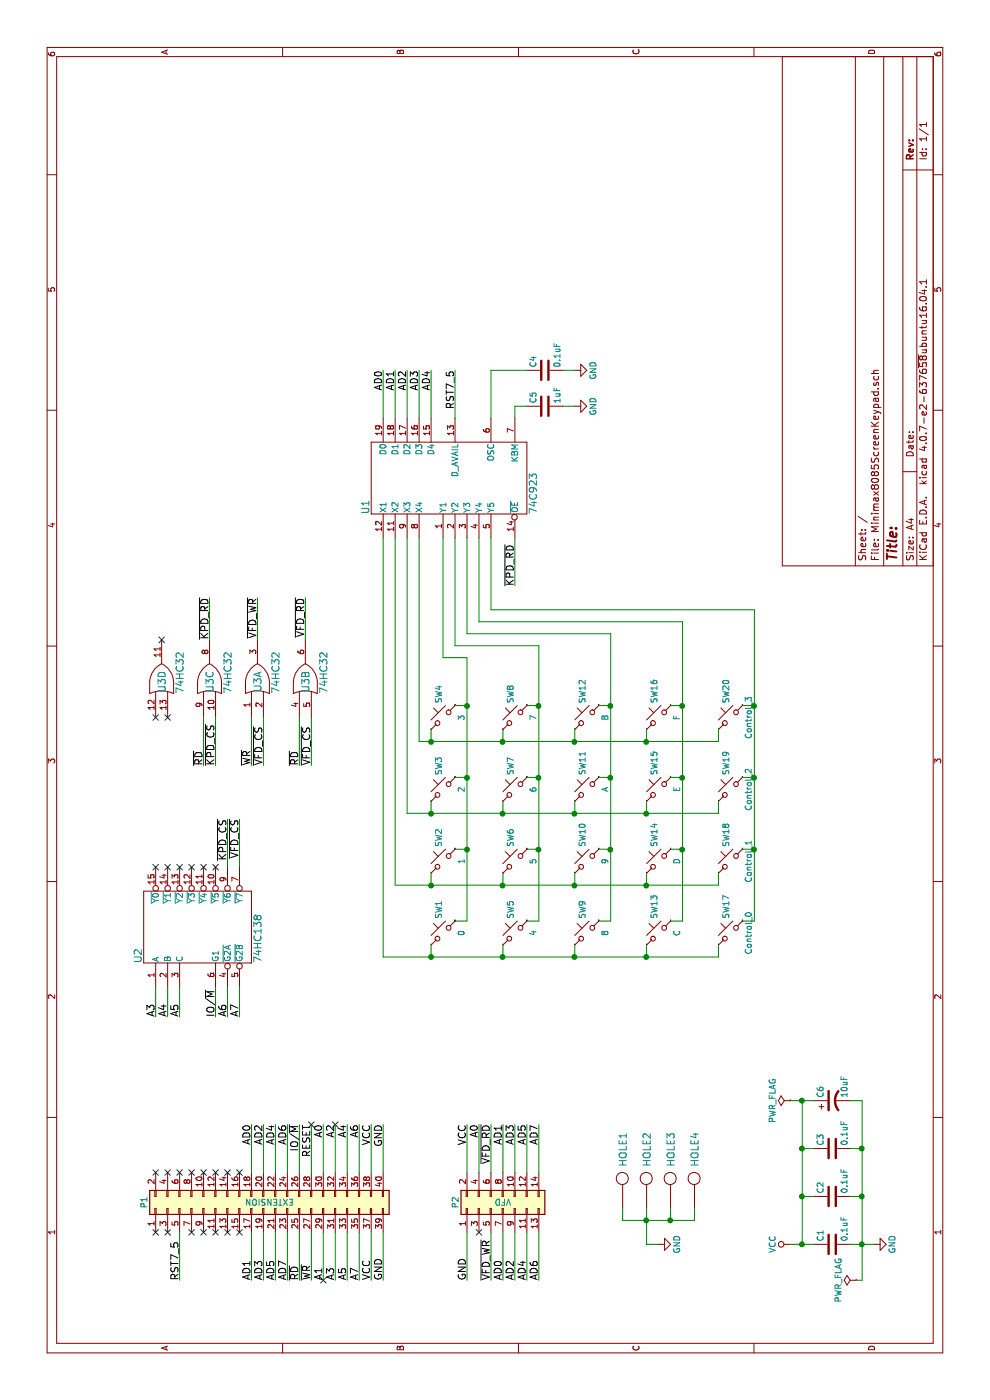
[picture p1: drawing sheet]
EESchema Schematic File Version 2
LIBS:power
LIBS:device
LIBS:switches
LIBS:relays
LIBS:motors
LIBS:transistors
LIBS:conn
LIBS:linear
LIBS:regul
LIBS:cmos4000
LIBS:adc-dac
LIBS:memory
LIBS:xilinx
LIBS:microcontrollers
LIBS:dsp
LIBS:microchip
LIBS:analog_switches
LIBS:motorola
LIBS:texas
LIBS:intel
LIBS:audio
LIBS:interface
LIBS:digital-audio
LIBS:philips
LIBS:display
LIBS:cypress
LIBS:siliconi
LIBS:opto
LIBS:atmel
LIBS:contrib
LIBS:valves
LIBS:my_components
EELAYER 25 0
EELAYER END
$Descr A4 11693 8268
encoding utf-8
Sheet 1 1
Title ""
Date ""
Rev ""
Comp ""
Comment1 ""
Comment2 ""
Comment3 ""
Comment4 ""
$EndDescr
$Comp
L Conn_02x20_Odd_Even P1
U 1 1
P 1600 2200
F 0 "P1" H 1650 3200 50  0000 C CNN
F 1 "EXTENSION" V 1650 2150 50  0000 C CNN
F 2 "My_Components:Conn_Pin_Header_20x2_2.54mm" H 1600 2200 50  0001 C CNN
F 3 "" H 1600 2200 50  0001 C CNN
	1    1600 2200
	1    0    0    -1  
$EndComp
$Comp
L 74LS32 U3
U 1 1
P 6000 2150
F 0 "U3" H 6000 2150 60  0000 C CNN
F 1 "74HC32" H 5900 2000 60  0000 L CNN
F 2 "My_Components:IC_DIP14_300" H 6000 2150 60  0001 C CNN
F 3 "" H 6000 2150 60  0000 C CNN
	1    6000 2150
	1    0    0    -1  
$EndComp
$Comp
L 74LS32 U3
U 2 1
P 6000 2550
F 0 "U3" H 6000 2550 60  0000 C CNN
F 1 "74HC32" H 5900 2400 60  0000 L CNN
F 2 "My_Components:IC_DIP14_300" H 6000 2550 60  0001 C CNN
F 3 "" H 6000 2550 60  0000 C CNN
	2    6000 2550
	1    0    0    -1  
$EndComp
$Comp
L 74LS32 U3
U 3 1
P 6000 1750
F 0 "U3" H 6000 1750 60  0000 C CNN
F 1 "74HC32" H 5900 1600 60  0000 L CNN
F 2 "My_Components:IC_DIP14_300" H 6000 1750 60  0001 C CNN
F 3 "" H 6000 1750 60  0000 C CNN
	3    6000 1750
	1    0    0    -1  
$EndComp
$Comp
L 74LS32 U3
U 4 1
P 6000 1350
F 0 "U3" H 6000 1350 60  0000 C CNN
F 1 "74HC32" H 5900 1200 60  0000 L CNN
F 2 "My_Components:IC_DIP14_300" H 6000 1350 60  0001 C CNN
F 3 "" H 6000 1350 60  0000 C CNN
	4    6000 1350
	1    0    0    -1  
$EndComp
$Comp
L 74LS138 U2
U 1 1
P 3950 1650
F 0 "U2" H 3650 2150 60  0000 L CNN
F 1 "74HC138" H 3650 1150 60  0000 L CNN
F 2 "My_Components:IC_DIP16_300" H 3950 1650 60  0001 C CNN
F 3 "" H 3950 1650 60  0000 C CNN
	1    3950 1650
	1    0    0    -1  
$EndComp
$Comp
L Conn_02x07_Odd_Even P2
U 1 1
P 1600 4200
F 0 "P2" H 1650 4600 50  0000 C CNN
F 1 "VFD" V 1650 4200 50  0000 C CNN
F 2 "My_Components:Conn_Pin_Header_7x2_2.54mm" H 1600 4200 50  0001 C CNN
F 3 "" H 1600 4200 50  0001 C CNN
	1    1600 4200
	1    0    0    -1  
$EndComp
Text Label 2300 3200 2    60   ~ 0
GND
Text Label 1000 3900 0    60   ~ 0
GND
Text Label 2300 3100 2    60   ~ 0
VCC
Text Label 2300 3900 2    60   ~ 0
VCC
Text Label 1000 3200 0    60   ~ 0
GND
Text Label 1000 3100 0    60   ~ 0
VCC
Text Label 2300 2100 2    60   ~ 0
AD0
Text Label 1000 2100 0    60   ~ 0
AD1
Text Label 2300 2200 2    60   ~ 0
AD2
Text Label 2300 2300 2    60   ~ 0
AD4
Text Label 2300 2400 2    60   ~ 0
AD6
Text Label 1000 2200 0    60   ~ 0
AD3
Text Label 1000 2300 0    60   ~ 0
AD5
Text Label 1000 2400 0    60   ~ 0
AD7
Text Label 1000 4200 0    60   ~ 0
AD0
Text Label 1000 4300 0    60   ~ 0
AD2
Text Label 1000 4400 0    60   ~ 0
AD4
Text Label 1000 4500 0    60   ~ 0
AD6
Text Label 2300 4200 2    60   ~ 0
AD1
Text Label 2300 4300 2    60   ~ 0
AD3
Text Label 2300 4400 2    60   ~ 0
AD5
Text Label 2300 4500 2    60   ~ 0
AD7
NoConn ~ 1400 4000
Text Label 2300 4000 2    60   ~ 0
A0
Text Label 1000 4100 0    60   ~ 0
~VFD_WR
Text Label 2300 4100 2    60   ~ 0
~VFD_RD
Text Label 6700 2550 2    60   ~ 0
~VFD_RD
Text Label 6700 2150 2    60   ~ 0
~VFD_WR
Text Label 4850 2000 2    60   ~ 0
~VFD_CS
Text Label 4850 1900 2    60   ~ 0
~KPD_CS
Text Label 5300 2200 0    60   ~ 0
~VFD_CS
Text Label 5300 2600 0    60   ~ 0
~VFD_CS
Text Label 5300 1800 0    60   ~ 0
~KPD_CS
Text Label 2300 2700 2    60   ~ 0
A0
Text Label 1000 2800 0    60   ~ 0
A3
Text Label 1000 2900 0    60   ~ 0
A5
Text Label 1000 3000 0    60   ~ 0
A7
Text Label 2300 2900 2    60   ~ 0
A4
Text Label 2300 3000 2    60   ~ 0
A6
Text Label 1000 2700 0    60   ~ 0
A1
Text Label 2300 2800 2    60   ~ 0
A2
NoConn ~ 1000 2700
NoConn ~ 2300 2800
Text Label 3200 1300 0    60   ~ 0
A3
Text Label 3200 1400 0    60   ~ 0
A4
Text Label 3200 1500 0    60   ~ 0
A5
Text Label 2300 2500 2    60   ~ 0
IO/~M
Text Label 1000 2500 0    60   ~ 0
~RD
Text Label 1000 2600 0    60   ~ 0
~WR
NoConn ~ 4450 1800
NoConn ~ 4450 1700
NoConn ~ 4450 1600
NoConn ~ 4450 1500
NoConn ~ 4450 1400
NoConn ~ 4450 1300
Text Label 3200 1800 0    60   ~ 0
IO/~M
Text Label 3200 1900 0    60   ~ 0
A6
Text Label 3200 2000 0    60   ~ 0
A7
Text Label 5300 2500 0    60   ~ 0
~RD
Text Label 5300 2100 0    60   ~ 0
~WR
NoConn ~ 6350 1350
NoConn ~ 5700 1400
NoConn ~ 5700 1300
Text Label 5300 1700 0    60   ~ 0
~RD
Text Label 6700 1750 2    60   ~ 0
~KPD_RD
NoConn ~ 2300 2600
Text Label 2300 2600 2    60   ~ 0
RESET
Text Label 1000 1500 0    60   ~ 0
RST7_5
$Comp
L 74C923 U1
U 1 1
P 7700 3750
F 0 "U1" H 7400 4450 60  0000 L CNN
F 1 "74C923" H 7400 3050 60  0000 L CNN
F 2 "My_Components:IC_DIP20_300" H 7700 3800 60  0001 C CNN
F 3 "" H 7700 3800 60  0000 C CNN
	1    7700 3750
	1    0    0    -1  
$EndComp
Text Label 6800 4300 0    60   ~ 0
~KPD_RD
Text Label 8600 3800 2    60   ~ 0
RST7_5
$Comp
L C C5
U 1 1
P 8300 4550
F 0 "C5" H 8325 4650 50  0000 L CNN
F 1 "1uF" H 8325 4450 50  0000 L CNN
F 2 "My_Components:Cap_Pol_508_3" H 8338 4400 50  0001 C CNN
F 3 "" H 8300 4550 50  0001 C CNN
	1    8300 4550
	1    0    0    -1  
$EndComp
$Comp
L C C4
U 1 1
P 8600 4550
F 0 "C4" H 8625 4650 50  0000 L CNN
F 1 "0.1uF" H 8625 4450 50  0000 L CNN
F 2 "My_Components:Cap_Cer_508" H 8638 4400 50  0001 C CNN
F 3 "" H 8600 4550 50  0001 C CNN
	1    8600 4550
	1    0    0    -1  
$EndComp
$Comp
L GND #PWR01
U 1 1
P 8600 4800
F 0 "#PWR01" H 8600 4550 50  0001 C CNN
F 1 "GND" H 8600 4650 50  0000 C CNN
F 2 "" H 8600 4800 50  0001 C CNN
F 3 "" H 8600 4800 50  0001 C CNN
	1    8600 4800
	1    0    0    -1  
$EndComp
$Comp
L GND #PWR02
U 1 1
P 8300 4800
F 0 "#PWR02" H 8300 4550 50  0001 C CNN
F 1 "GND" H 8300 4650 50  0000 C CNN
F 2 "" H 8300 4800 50  0001 C CNN
F 3 "" H 8300 4800 50  0001 C CNN
	1    8300 4800
	1    0    0    -1  
$EndComp
Text Label 8600 3200 2    60   ~ 0
AD0
Text Label 8600 3300 2    60   ~ 0
AD1
Text Label 8600 3400 2    60   ~ 0
AD2
Text Label 8600 3500 2    60   ~ 0
AD3
Text Label 8600 3600 2    60   ~ 0
AD4
$Comp
L SW_Push_45deg SW1
U 1 1
P 3900 3700
F 0 "SW1" H 4020 3740 50  0000 L CNN
F 1 "0" H 3900 3550 50  0000 C CNN
F 2 "My_Components:Switch_Tactile_12mm" H 3900 3700 50  0001 C CNN
F 3 "" H 3900 3700 50  0001 C CNN
	1    3900 3700
	1    0    0    -1  
$EndComp
$Comp
L SW_Push_45deg SW2
U 1 1
P 4500 3700
F 0 "SW2" H 4620 3740 50  0000 L CNN
F 1 "1" H 4500 3550 50  0000 C CNN
F 2 "My_Components:Switch_Tactile_12mm" H 4500 3700 50  0001 C CNN
F 3 "" H 4500 3700 50  0001 C CNN
	1    4500 3700
	1    0    0    -1  
$EndComp
$Comp
L SW_Push_45deg SW3
U 1 1
P 5100 3700
F 0 "SW3" H 5220 3740 50  0000 L CNN
F 1 "2" H 5100 3550 50  0000 C CNN
F 2 "My_Components:Switch_Tactile_12mm" H 5100 3700 50  0001 C CNN
F 3 "" H 5100 3700 50  0001 C CNN
	1    5100 3700
	1    0    0    -1  
$EndComp
$Comp
L SW_Push_45deg SW4
U 1 1
P 5700 3700
F 0 "SW4" H 5820 3740 50  0000 L CNN
F 1 "3" H 5700 3550 50  0000 C CNN
F 2 "My_Components:Switch_Tactile_12mm" H 5700 3700 50  0001 C CNN
F 3 "" H 5700 3700 50  0001 C CNN
	1    5700 3700
	1    0    0    -1  
$EndComp
$Comp
L SW_Push_45deg SW5
U 1 1
P 3900 4300
F 0 "SW5" H 4020 4340 50  0000 L CNN
F 1 "4" H 3900 4150 50  0000 C CNN
F 2 "My_Components:Switch_Tactile_12mm" H 3900 4300 50  0001 C CNN
F 3 "" H 3900 4300 50  0001 C CNN
	1    3900 4300
	1    0    0    -1  
$EndComp
$Comp
L SW_Push_45deg SW6
U 1 1
P 4500 4300
F 0 "SW6" H 4620 4340 50  0000 L CNN
F 1 "5" H 4500 4150 50  0000 C CNN
F 2 "My_Components:Switch_Tactile_12mm" H 4500 4300 50  0001 C CNN
F 3 "" H 4500 4300 50  0001 C CNN
	1    4500 4300
	1    0    0    -1  
$EndComp
$Comp
L SW_Push_45deg SW7
U 1 1
P 5100 4300
F 0 "SW7" H 5220 4340 50  0000 L CNN
F 1 "6" H 5100 4150 50  0000 C CNN
F 2 "My_Components:Switch_Tactile_12mm" H 5100 4300 50  0001 C CNN
F 3 "" H 5100 4300 50  0001 C CNN
	1    5100 4300
	1    0    0    -1  
$EndComp
$Comp
L SW_Push_45deg SW8
U 1 1
P 5700 4300
F 0 "SW8" H 5820 4340 50  0000 L CNN
F 1 "7" H 5700 4150 50  0000 C CNN
F 2 "My_Components:Switch_Tactile_12mm" H 5700 4300 50  0001 C CNN
F 3 "" H 5700 4300 50  0001 C CNN
	1    5700 4300
	1    0    0    -1  
$EndComp
$Comp
L SW_Push_45deg SW9
U 1 1
P 3900 4900
F 0 "SW9" H 4020 4940 50  0000 L CNN
F 1 "8" H 3900 4750 50  0000 C CNN
F 2 "My_Components:Switch_Tactile_12mm" H 3900 4900 50  0001 C CNN
F 3 "" H 3900 4900 50  0001 C CNN
	1    3900 4900
	1    0    0    -1  
$EndComp
$Comp
L SW_Push_45deg SW10
U 1 1
P 4500 4900
F 0 "SW10" H 4620 4940 50  0000 L CNN
F 1 "9" H 4500 4750 50  0000 C CNN
F 2 "My_Components:Switch_Tactile_12mm" H 4500 4900 50  0001 C CNN
F 3 "" H 4500 4900 50  0001 C CNN
	1    4500 4900
	1    0    0    -1  
$EndComp
$Comp
L SW_Push_45deg SW11
U 1 1
P 5100 4900
F 0 "SW11" H 5220 4940 50  0000 L CNN
F 1 "A" H 5100 4750 50  0000 C CNN
F 2 "My_Components:Switch_Tactile_12mm" H 5100 4900 50  0001 C CNN
F 3 "" H 5100 4900 50  0001 C CNN
	1    5100 4900
	1    0    0    -1  
$EndComp
$Comp
L SW_Push_45deg SW12
U 1 1
P 5700 4900
F 0 "SW12" H 5820 4940 50  0000 L CNN
F 1 "B" H 5700 4750 50  0000 C CNN
F 2 "My_Components:Switch_Tactile_12mm" H 5700 4900 50  0001 C CNN
F 3 "" H 5700 4900 50  0001 C CNN
	1    5700 4900
	1    0    0    -1  
$EndComp
$Comp
L SW_Push_45deg SW13
U 1 1
P 3900 5500
F 0 "SW13" H 4020 5540 50  0000 L CNN
F 1 "C" H 3900 5350 50  0000 C CNN
F 2 "My_Components:Switch_Tactile_12mm" H 3900 5500 50  0001 C CNN
F 3 "" H 3900 5500 50  0001 C CNN
	1    3900 5500
	1    0    0    -1  
$EndComp
$Comp
L SW_Push_45deg SW14
U 1 1
P 4500 5500
F 0 "SW14" H 4620 5540 50  0000 L CNN
F 1 "D" H 4500 5350 50  0000 C CNN
F 2 "My_Components:Switch_Tactile_12mm" H 4500 5500 50  0001 C CNN
F 3 "" H 4500 5500 50  0001 C CNN
	1    4500 5500
	1    0    0    -1  
$EndComp
$Comp
L SW_Push_45deg SW15
U 1 1
P 5100 5500
F 0 "SW15" H 5220 5540 50  0000 L CNN
F 1 "E" H 5100 5350 50  0000 C CNN
F 2 "My_Components:Switch_Tactile_12mm" H 5100 5500 50  0001 C CNN
F 3 "" H 5100 5500 50  0001 C CNN
	1    5100 5500
	1    0    0    -1  
$EndComp
$Comp
L SW_Push_45deg SW16
U 1 1
P 5700 5500
F 0 "SW16" H 5820 5540 50  0000 L CNN
F 1 "F" H 5700 5350 50  0000 C CNN
F 2 "My_Components:Switch_Tactile_12mm" H 5700 5500 50  0001 C CNN
F 3 "" H 5700 5500 50  0001 C CNN
	1    5700 5500
	1    0    0    -1  
$EndComp
$Comp
L SW_Push_45deg SW17
U 1 1
P 3900 6100
F 0 "SW17" H 4020 6140 50  0000 L CNN
F 1 "Control_0" H 3900 5950 50  0000 C CNN
F 2 "My_Components:Switch_Tactile_12mm" H 3900 6100 50  0001 C CNN
F 3 "" H 3900 6100 50  0001 C CNN
	1    3900 6100
	1    0    0    -1  
$EndComp
$Comp
L SW_Push_45deg SW18
U 1 1
P 4500 6100
F 0 "SW18" H 4620 6140 50  0000 L CNN
F 1 "Control_1" H 4500 5950 50  0000 C CNN
F 2 "My_Components:Switch_Tactile_12mm" H 4500 6100 50  0001 C CNN
F 3 "" H 4500 6100 50  0001 C CNN
	1    4500 6100
	1    0    0    -1  
$EndComp
$Comp
L SW_Push_45deg SW19
U 1 1
P 5100 6100
F 0 "SW19" H 5220 6140 50  0000 L CNN
F 1 "Control_2" H 5100 5950 50  0000 C CNN
F 2 "My_Components:Switch_Tactile_12mm" H 5100 6100 50  0001 C CNN
F 3 "" H 5100 6100 50  0001 C CNN
	1    5100 6100
	1    0    0    -1  
$EndComp
$Comp
L SW_Push_45deg SW20
U 1 1
P 5700 6100
F 0 "SW20" H 5820 6140 50  0000 L CNN
F 1 "Control_3" H 5700 5950 50  0000 C CNN
F 2 "My_Components:Switch_Tactile_12mm" H 5700 6100 50  0001 C CNN
F 3 "" H 5700 6100 50  0001 C CNN
	1    5700 6100
	1    0    0    -1  
$EndComp
NoConn ~ 1400 1300
NoConn ~ 1400 1400
NoConn ~ 1900 1300
NoConn ~ 1900 1400
NoConn ~ 1900 1500
NoConn ~ 1900 1600
NoConn ~ 1900 1700
NoConn ~ 1900 1800
NoConn ~ 1900 1900
NoConn ~ 1900 2000
NoConn ~ 1400 2000
NoConn ~ 1400 1900
NoConn ~ 1400 1800
NoConn ~ 1400 1700
NoConn ~ 1400 1600
$Comp
L PWR_FLAG #FLG03
U 1 1
P 2500 6600
F 0 "#FLG03" H 2500 6675 50  0001 C CNN
F 1 "PWR_FLAG" H 2500 6750 50  0000 C CNN
F 2 "" H 2500 6600 50  0001 C CNN
F 3 "" H 2500 6600 50  0001 C CNN
	1    2500 6600
	1    0    0    -1  
$EndComp
$Comp
L PWR_FLAG #FLG04
U 1 1
P 1000 7150
F 0 "#FLG04" H 1000 7225 50  0001 C CNN
F 1 "PWR_FLAG" H 1000 7300 50  0000 C CNN
F 2 "" H 1000 7150 50  0001 C CNN
F 3 "" H 1000 7150 50  0001 C CNN
	1    1000 7150
	1    0    0    -1  
$EndComp
$Comp
L C C1
U 1 1
P 1300 6950
F 0 "C1" H 1325 7050 50  0000 L CNN
F 1 "0.1uF" H 1325 6850 50  0000 L CNN
F 2 "My_Components:Cap_Cer_508" H 1338 6800 50  0001 C CNN
F 3 "" H 1300 6950 50  0001 C CNN
	1    1300 6950
	1    0    0    -1  
$EndComp
$Comp
L C C2
U 1 1
P 1700 6950
F 0 "C2" H 1725 7050 50  0000 L CNN
F 1 "0.1uF" H 1725 6850 50  0000 L CNN
F 2 "My_Components:Cap_Cer_508" H 1738 6800 50  0001 C CNN
F 3 "" H 1700 6950 50  0001 C CNN
	1    1700 6950
	1    0    0    -1  
$EndComp
$Comp
L C C3
U 1 1
P 2100 6950
F 0 "C3" H 2125 7050 50  0000 L CNN
F 1 "0.1uF" H 2125 6850 50  0000 L CNN
F 2 "My_Components:Cap_Cer_508" H 2138 6800 50  0001 C CNN
F 3 "" H 2100 6950 50  0001 C CNN
	1    2100 6950
	1    0    0    -1  
$EndComp
$Comp
L CP1 C6
U 1 1
P 2500 6950
F 0 "C6" H 2525 7050 50  0000 L CNN
F 1 "10uF" H 2525 6850 50  0000 L CNN
F 2 "My_Components:Cap_Pol_508_3" H 2500 6950 50  0001 C CNN
F 3 "" H 2500 6950 50  0001 C CNN
	1    2500 6950
	1    0    0    -1  
$EndComp
$Comp
L GND #PWR05
U 1 1
P 1300 7300
F 0 "#PWR05" H 1300 7050 50  0001 C CNN
F 1 "GND" H 1300 7150 50  0000 C CNN
F 2 "" H 1300 7300 50  0001 C CNN
F 3 "" H 1300 7300 50  0001 C CNN
	1    1300 7300
	1    0    0    -1  
$EndComp
$Comp
L VCC #PWR06
U 1 1
P 1300 6600
F 0 "#PWR06" H 1300 6450 50  0001 C CNN
F 1 "VCC" H 1300 6750 50  0000 C CNN
F 2 "" H 1300 6600 50  0001 C CNN
F 3 "" H 1300 6600 50  0001 C CNN
	1    1300 6600
	1    0    0    -1  
$EndComp
$Comp
L HOLE HOLE1
U 1 1
P 1850 5200
F 0 "HOLE1" H 1950 5200 60  0000 L CNN
F 1 "HOLE" H 1950 5100 60  0001 L CNN
F 2 "My_Components:Hole_3mm" H 1850 5200 60  0001 C CNN
F 3 "" H 1850 5200 60  0000 C CNN
	1    1850 5200
	1    0    0    -1  
$EndComp
$Comp
L HOLE HOLE2
U 1 1
P 1850 5400
F 0 "HOLE2" H 1950 5400 60  0000 L CNN
F 1 "HOLE" H 1950 5300 60  0001 L CNN
F 2 "My_Components:Hole_3mm" H 1850 5400 60  0001 C CNN
F 3 "" H 1850 5400 60  0000 C CNN
	1    1850 5400
	1    0    0    -1  
$EndComp
$Comp
L HOLE HOLE3
U 1 1
P 1850 5600
F 0 "HOLE3" H 1950 5600 60  0000 L CNN
F 1 "HOLE" H 1950 5500 60  0001 L CNN
F 2 "My_Components:Hole_3mm" H 1850 5600 60  0001 C CNN
F 3 "" H 1850 5600 60  0000 C CNN
	1    1850 5600
	1    0    0    -1  
$EndComp
$Comp
L HOLE HOLE4
U 1 1
P 1850 5800
F 0 "HOLE4" H 1950 5800 60  0000 L CNN
F 1 "HOLE" H 1950 5700 60  0001 L CNN
F 2 "My_Components:Hole_3mm" H 1850 5800 60  0001 C CNN
F 3 "" H 1850 5800 60  0000 C CNN
	1    1850 5800
	1    0    0    -1  
$EndComp
Wire Wire Line
	1900 3200 2300 3200
Wire Wire Line
	1400 3900 1000 3900
Wire Wire Line
	1900 3100 2300 3100
Wire Wire Line
	1900 3900 2300 3900
Wire Wire Line
	1400 3100 1000 3100
Wire Wire Line
	1400 3200 1000 3200
Wire Wire Line
	2300 2100 1900 2100
Wire Wire Line
	1400 2100 1000 2100
Wire Wire Line
	1900 2200 2300 2200
Wire Wire Line
	1400 2200 1000 2200
Wire Wire Line
	1900 2300 2300 2300
Wire Wire Line
	1400 2300 1000 2300
Wire Wire Line
	1900 2400 2300 2400
Wire Wire Line
	1400 2400 1000 2400
Wire Wire Line
	1400 4200 1000 4200
Wire Wire Line
	1900 4200 2300 4200
Wire Wire Line
	1400 4300 1000 4300
Wire Wire Line
	1900 4300 2300 4300
Wire Wire Line
	1400 4400 1000 4400
Wire Wire Line
	1900 4400 2300 4400
Wire Wire Line
	1400 4500 1000 4500
Wire Wire Line
	1900 4500 2300 4500
Wire Wire Line
	1900 4000 2300 4000
Wire Wire Line
	1400 4100 1000 4100
Wire Wire Line
	1900 4100 2300 4100
Wire Wire Line
	6350 2550 6700 2550
Wire Wire Line
	6350 2150 6700 2150
Wire Wire Line
	4450 2000 4850 2000
Wire Wire Line
	4450 1900 4850 1900
Wire Wire Line
	5700 2200 5300 2200
Wire Wire Line
	5700 2600 5300 2600
Wire Wire Line
	5700 1800 5300 1800
Wire Wire Line
	1900 2700 2300 2700
Wire Wire Line
	1900 2900 2300 2900
Wire Wire Line
	1900 3000 2300 3000
Wire Wire Line
	1400 2800 1000 2800
Wire Wire Line
	1400 2900 1000 2900
Wire Wire Line
	1400 3000 1000 3000
Wire Wire Line
	1400 2700 1000 2700
Wire Wire Line
	1900 2800 2300 2800
Wire Wire Line
	3450 1300 3200 1300
Wire Wire Line
	3450 1400 3200 1400
Wire Wire Line
	3450 1500 3200 1500
Wire Wire Line
	3450 1800 3200 1800
Wire Wire Line
	3450 1900 3200 1900
Wire Wire Line
	3450 2000 3200 2000
Wire Wire Line
	1900 2500 2300 2500
Wire Wire Line
	1400 2500 1000 2500
Wire Wire Line
	1400 2600 1000 2600
Wire Wire Line
	5700 2100 5300 2100
Wire Wire Line
	5700 2500 5300 2500
Wire Wire Line
	5700 1700 5300 1700
Wire Wire Line
	6350 1750 6700 1750
Wire Wire Line
	1900 2600 2300 2600
Wire Wire Line
	1400 1500 1000 1500
Wire Wire Line
	7200 4300 6800 4300
Wire Wire Line
	8200 3800 8600 3800
Wire Wire Line
	8600 4400 8600 4100
Wire Wire Line
	8600 4100 8200 4100
Wire Wire Line
	8600 4700 8600 4800
Wire Wire Line
	8200 4300 8300 4300
Wire Wire Line
	8300 4300 8300 4400
Wire Wire Line
	8300 4700 8300 4800
Wire Wire Line
	8200 3200 8600 3200
Wire Wire Line
	8200 3300 8600 3300
Wire Wire Line
	8200 3400 8600 3400
Wire Wire Line
	8200 3500 8600 3500
Wire Wire Line
	8200 3600 8600 3600
Wire Wire Line
	3700 6000 3800 6000
Wire Wire Line
	3700 3200 3700 6000
Wire Wire Line
	3700 3200 7200 3200
Wire Wire Line
	7200 3700 6200 3700
Wire Wire Line
	6200 3700 6200 3900
Wire Wire Line
	6200 3900 4000 3900
Wire Wire Line
	4000 3900 4000 3800
Wire Wire Line
	3800 5400 3700 5400
Connection ~ 3700 5400
Wire Wire Line
	3800 4800 3700 4800
Connection ~ 3700 4800
Wire Wire Line
	3800 4200 3700 4200
Connection ~ 3700 4200
Wire Wire Line
	3800 3600 3700 3600
Connection ~ 3700 3600
Wire Wire Line
	4600 3800 4600 3900
Connection ~ 4600 3900
Wire Wire Line
	5200 3800 5200 3900
Connection ~ 5200 3900
Wire Wire Line
	5800 3800 5800 3900
Connection ~ 5800 3900
Wire Wire Line
	7200 3800 6300 3800
Wire Wire Line
	6300 3800 6300 4500
Wire Wire Line
	6300 4500 4000 4500
Wire Wire Line
	4000 4500 4000 4400
Wire Wire Line
	4600 4400 4600 4500
Connection ~ 4600 4500
Wire Wire Line
	5200 4400 5200 4500
Connection ~ 5200 4500
Wire Wire Line
	5800 4400 5800 4500
Connection ~ 5800 4500
Wire Wire Line
	7200 3900 6400 3900
Wire Wire Line
	6400 3900 6400 5100
Wire Wire Line
	6400 5100 4000 5100
Wire Wire Line
	4000 5100 4000 5000
Wire Wire Line
	7200 4000 6500 4000
Wire Wire Line
	6500 4000 6500 5700
Wire Wire Line
	6500 5700 4000 5700
Wire Wire Line
	4000 5700 4000 5600
Wire Wire Line
	7200 4100 6600 4100
Wire Wire Line
	6600 4100 6600 6300
Wire Wire Line
	6600 6300 4000 6300
Wire Wire Line
	4000 6300 4000 6200
Wire Wire Line
	4600 5000 4600 5100
Connection ~ 4600 5100
Wire Wire Line
	5200 5000 5200 5100
Connection ~ 5200 5100
Wire Wire Line
	5800 5000 5800 5100
Connection ~ 5800 5100
Wire Wire Line
	5800 5600 5800 5700
Connection ~ 5800 5700
Wire Wire Line
	5200 5600 5200 5700
Connection ~ 5200 5700
Wire Wire Line
	4600 5600 4600 5700
Connection ~ 4600 5700
Wire Wire Line
	4600 6200 4600 6300
Connection ~ 4600 6300
Wire Wire Line
	5200 6200 5200 6300
Connection ~ 5200 6300
Wire Wire Line
	5800 6200 5800 6300
Connection ~ 5800 6300
Wire Wire Line
	4300 6000 4400 6000
Wire Wire Line
	4300 3300 4300 6000
Wire Wire Line
	4300 3300 7200 3300
Wire Wire Line
	4400 3600 4300 3600
Connection ~ 4300 3600
Wire Wire Line
	4300 4200 4400 4200
Connection ~ 4300 4200
Wire Wire Line
	4300 4800 4400 4800
Connection ~ 4300 4800
Wire Wire Line
	4300 5400 4400 5400
Connection ~ 4300 5400
Wire Wire Line
	4900 3400 4900 6000
Wire Wire Line
	4900 6000 5000 6000
Wire Wire Line
	5000 5400 4900 5400
Connection ~ 4900 5400
Wire Wire Line
	5000 4800 4900 4800
Connection ~ 4900 4800
Wire Wire Line
	5000 4200 4900 4200
Connection ~ 4900 4200
Wire Wire Line
	5000 3600 4900 3600
Wire Wire Line
	4900 3400 7200 3400
Connection ~ 4900 3600
Wire Wire Line
	7200 3500 5500 3500
Wire Wire Line
	5500 3500 5500 6000
Wire Wire Line
	5500 6000 5600 6000
Wire Wire Line
	5500 5400 5600 5400
Connection ~ 5500 5400
Wire Wire Line
	5600 4800 5500 4800
Connection ~ 5500 4800
Wire Wire Line
	5600 4200 5500 4200
Connection ~ 5500 4200
Wire Wire Line
	5600 3600 5500 3600
Connection ~ 5500 3600
Wire Wire Line
	1300 7100 1300 7300
Wire Wire Line
	1000 7200 2500 7200
Wire Wire Line
	1700 7200 1700 7100
Connection ~ 1300 7200
Wire Wire Line
	2100 7200 2100 7100
Connection ~ 1700 7200
Wire Wire Line
	2500 7200 2500 7100
Connection ~ 2100 7200
Wire Wire Line
	1300 6700 2500 6700
Wire Wire Line
	2100 6700 2100 6800
Connection ~ 2100 6700
Wire Wire Line
	1300 6600 1300 6800
Connection ~ 1700 6700
Connection ~ 1300 6700
Wire Wire Line
	1700 6800 1700 6700
Wire Wire Line
	2500 6600 2500 6800
Connection ~ 2500 6700
Wire Wire Line
	1000 7150 1000 7200
Wire Wire Line
	1600 5200 1500 5200
Wire Wire Line
	1500 5200 1500 5800
Wire Wire Line
	1500 5800 1600 5800
Wire Wire Line
	1600 5600 1500 5600
Connection ~ 1500 5600
Wire Wire Line
	1300 5400 1600 5400
Connection ~ 1500 5400
Wire Wire Line
	1300 5400 1300 5500
$Comp
L GND #PWR07
U 1 1
P 1300 5500
F 0 "#PWR07" H 1300 5250 50  0001 C CNN
F 1 "GND" H 1300 5350 50  0000 C CNN
F 2 "" H 1300 5500 50  0001 C CNN
F 3 "" H 1300 5500 50  0001 C CNN
	1    1300 5500
	1    0    0    -1  
$EndComp
$EndSCHEMATC
